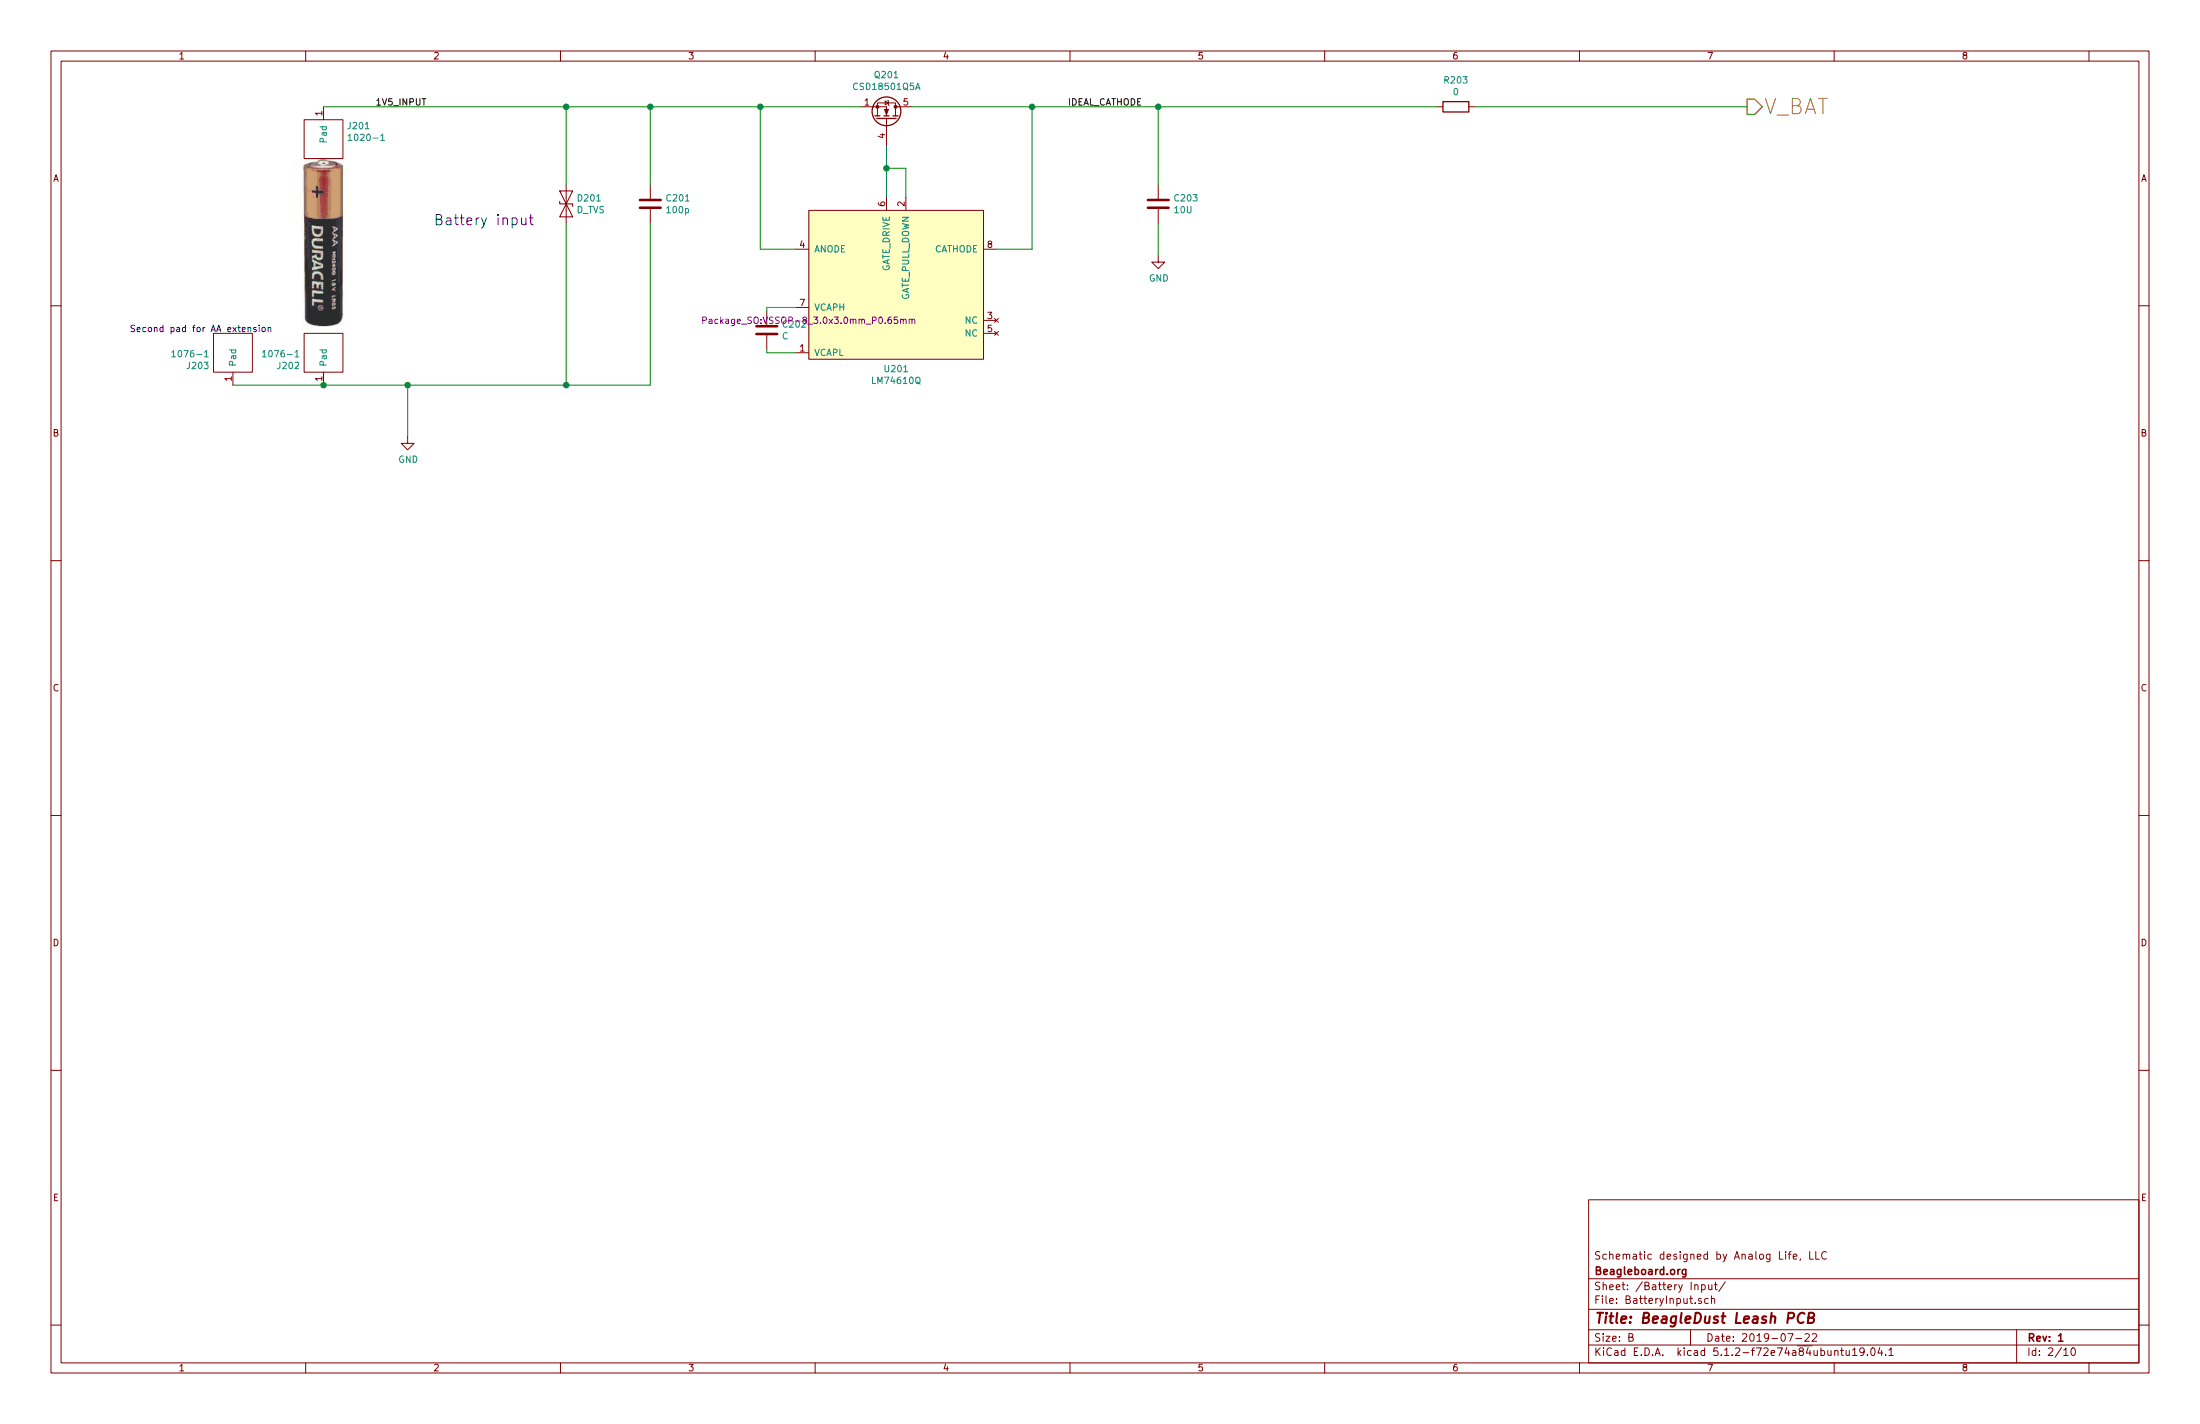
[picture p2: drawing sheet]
EESchema Schematic File Version 4
LIBS:LeashPCB-cache
EELAYER 29 0
EELAYER END
$Descr B 17000 11000
encoding utf-8
Sheet 2 10
Title "BeagleDust Leash PCB"
Date "2019-07-22"
Rev "1"
Comp "Beagleboard.org"
Comment1 "Schematic designed by Analog Life, LLC"
Comment2 ""
Comment3 ""
Comment4 ""
$EndDescr
Wire Wire Line
	3150 2975 3150 3375
$Comp
L power:GND #PWR0101
U 1 1
P 3150 3375
F 0 "#PWR0101" H 3150 3125 50  0001 C CNN
F 1 "GND" H 3155 3202 50  0000 C CNN
F 2 "" H 3150 3375 50  0001 C CNN
F 3 "" H 3150 3375 50  0001 C CNN
	1    3150 3375
	1    0    0    -1  
$EndComp
Wire Wire Line
	2500 2975 3150 2975
$Comp
L LeashPCB:1020-1 J202
U 1 1
P 2500 2775
F 0 "J202" V 2446 2953 50  0000 L CNN
F 1 "1076-1" V 2537 2953 50  0000 L CNN
F 2 "leash:1020-1" H 2500 2775 50  0001 C CNN
F 3 "" H 2500 2775 50  0001 C CNN
F 4 "0.05" H 2500 2775 50  0001 C CNN "Standard Price"
	1    2500 2775
	0    -1   -1   0   
$EndComp
$Comp
L LeashPCB:1020-1 J201
U 1 1
P 2500 1025
F 0 "J201" V 2446 1203 50  0000 L CNN
F 1 "1020-1" V 2537 1203 50  0000 L CNN
F 2 "leash:1020-1" H 2500 1025 50  0001 C CNN
F 3 "" H 2500 1025 50  0001 C CNN
F 4 "0.05" H 2500 1025 50  0001 C CNN "Standard Price"
	1    2500 1025
	0    1    1    0   
$EndComp
Text HLabel 13500 825  2    118  Output ~ 0
V_BAT
Text Label 2900 825  0    50   ~ 0
1V5_INPUT
$Comp
L Device:D_TVS D201
U 1 1
P 4375 1575
F 0 "D201" V 4329 1654 50  0000 L CNN
F 1 "D_TVS" V 4420 1654 50  0000 L CNN
F 2 "" H 4375 1575 50  0001 C CNN
F 3 "~" H 4375 1575 50  0001 C CNN
	1    4375 1575
	0    1    1    0   
$EndComp
$Comp
L Device:C C201
U 1 1
P 5025 1575
F 0 "C201" H 5140 1621 50  0000 L CNN
F 1 "100p" H 5140 1530 50  0000 L CNN
F 2 "Capacitor_SMD:C_0402_1005Metric" H 5063 1425 50  0001 C CNN
F 3 "~" H 5025 1575 50  0001 C CNN
	1    5025 1575
	1    0    0    -1  
$EndComp
$Comp
L Device:C C202
U 1 1
P 5925 2550
F 0 "C202" H 6040 2596 50  0000 L CNN
F 1 "C" H 6040 2505 50  0000 L CNN
F 2 "Capacitor_SMD:C_0402_1005Metric" H 5963 2400 50  0001 C CNN
F 3 "~" H 5925 2550 50  0001 C CNN
	1    5925 2550
	1    0    0    -1  
$EndComp
$Comp
L LeashPCB:LM74610QDGKRQ1 U201
U 1 1
P 7000 2175
F 0 "U201" H 6925 1502 50  0000 C CNN
F 1 "LM74610Q" H 6925 1411 50  0000 C CNN
F 2 "Package_SO:VSSOP-8_3.0x3.0mm_P0.65mm" H 6250 1875 50  0000 C CNN
F 3 "http://www.ti.com/lit/ds/symlink/lm74610-q1.pdf" H 6250 1875 50  0001 C CNN
F 4 "LM74610QDGKRQ1" H 7000 2175 50  0001 C CNN "MPN1"
F 5 "http://www.ti.com/product/LM74610-Q1" H 7000 2175 50  0001 C CNN "Link1"
F 6 "Texas Instruments" H 7000 2175 50  0001 C CNN "Vendor1"
F 7 "0.23" H 7000 2175 50  0001 C CNN "Standard Price"
	1    7000 2175
	1    0    0    -1  
$EndComp
Wire Wire Line
	5925 2400 5925 2375
Wire Wire Line
	5925 2375 6150 2375
Wire Wire Line
	5925 2700 5925 2725
Wire Wire Line
	5925 2725 6150 2725
$Comp
L Device:C C203
U 1 1
P 8950 1575
F 0 "C203" H 9065 1621 50  0000 L CNN
F 1 "10U" H 9065 1530 50  0000 L CNN
F 2 "Capacitor_SMD:C_0603_1608Metric" H 8988 1425 50  0001 C CNN
F 3 "~" H 8950 1575 50  0001 C CNN
	1    8950 1575
	1    0    0    -1  
$EndComp
Wire Wire Line
	4375 825  4375 1425
Wire Wire Line
	2500 825  4375 825 
Wire Wire Line
	4375 1725 4375 2975
Connection ~ 3150 2975
Wire Wire Line
	4375 825  5025 825 
Wire Wire Line
	5025 825  5025 1425
Wire Wire Line
	3150 2975 4375 2975
Wire Wire Line
	5025 1725 5025 2975
Connection ~ 4375 825 
Connection ~ 4375 2975
Wire Wire Line
	4375 2975 5025 2975
$Comp
L power:GND #PWR0102
U 1 1
P 8950 1975
F 0 "#PWR0102" H 8950 1725 50  0001 C CNN
F 1 "GND" H 8955 1802 50  0000 C CNN
F 2 "" H 8950 1975 50  0001 C CNN
F 3 "" H 8950 1975 50  0001 C CNN
	1    8950 1975
	1    0    0    -1  
$EndComp
$Comp
L Transistor_FET:CSD18501Q5A Q201
U 1 1
P 6850 925
F 0 "Q201" V 7193 925 50  0000 C CNN
F 1 "CSD18501Q5A" V 7102 925 50  0000 C CNN
F 2 "Package_TO_SOT_SMD:TDSON-8-1" H 7050 850 50  0001 L CIN
F 3 "http://www.ti.com/lit/gpn/csd18501q5a" V 6850 925 50  0001 L CNN
F 4 "0.16" H 6850 925 50  0001 C CNN "Standard Price"
F 5 "CSD18501Q5A" H 6850 925 50  0001 C CNN "MPN1"
	1    6850 925 
	0    1    -1   0   
$EndComp
Wire Wire Line
	6650 825  5875 825 
Connection ~ 5025 825 
Wire Wire Line
	6850 1125 6850 1300
Wire Wire Line
	6850 1300 7000 1300
Wire Wire Line
	7000 1300 7000 1525
Connection ~ 6850 1300
Wire Wire Line
	6850 1300 6850 1525
Wire Wire Line
	7050 825  7975 825 
Wire Wire Line
	8950 1425 8950 825 
Connection ~ 8950 825 
Wire Wire Line
	8950 1725 8950 1975
Wire Wire Line
	7700 1925 7975 1925
Wire Wire Line
	7975 1925 7975 825 
Connection ~ 7975 825 
Wire Wire Line
	7975 825  8950 825 
Wire Wire Line
	6150 1925 5875 1925
Wire Wire Line
	5875 1925 5875 825 
Connection ~ 5875 825 
Text Notes 3350 1750 0    79   ~ 0
Battery input
$Comp
L Device:R R203
U 1 1
P 11250 825
F 0 "R203" V 11043 825 50  0000 C CNN
F 1 "0" V 11134 825 50  0000 C CNN
F 2 "Resistor_SMD:R_0402_1005Metric" V 11180 825 50  0001 C CNN
F 3 "~" H 11250 825 50  0001 C CNN
	1    11250 825 
	0    1    1    0   
$EndComp
Wire Wire Line
	11400 825  13500 825 
Text Notes 1000 2575 0    50   ~ 0
Second pad for AA extension
$Comp
L LeashPCB:1020-1 J203
U 1 1
P 1800 2775
F 0 "J203" V 1746 2953 50  0000 L CNN
F 1 "1076-1" V 1837 2953 50  0000 L CNN
F 2 "leash:1020-1" H 1800 2775 50  0001 C CNN
F 3 "" H 1800 2775 50  0001 C CNN
F 4 "0.05" H 1800 2775 50  0001 C CNN "Standard Price"
	1    1800 2775
	0    -1   -1   0   
$EndComp
Wire Wire Line
	1800 2975 2500 2975
Connection ~ 2500 2975
Text Label 8250 825  0    50   ~ 0
IDEAL_CATHODE
Wire Wire Line
	5025 825  5875 825 
Wire Wire Line
	8950 825  11100 825 
$EndSCHEMATC
